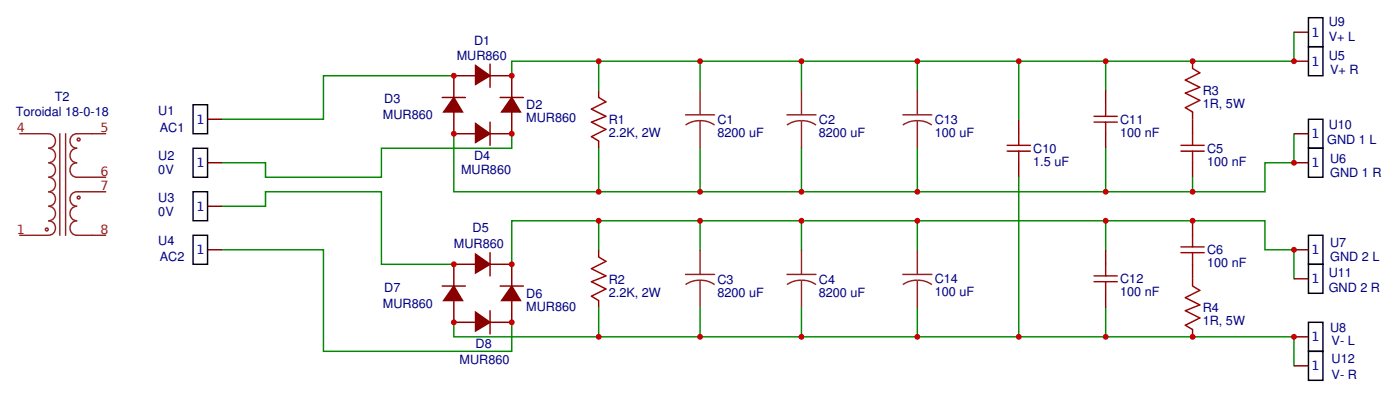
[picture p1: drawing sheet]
<svg xmlns="http://www.w3.org/2000/svg" width="258mm" height="73mm" viewBox="0 0 258 73" stroke-linecap="round" stroke-linejoin="round" font-family="sans-serif">
<g fill="none" stroke="#8d2323" stroke-width=".27">
<path d="M128.9 16.6v4.5M147.6 16.6v4.5M3.5 24.6h5.4a1.33 1.33 0 0 1 1.3 1.3 1.33 1.33 0 0 1-1.3 1.4 1.33 1.33 0 0 1 1.3 1.3 1.33 1.33 0 0 1-1.3 1.3 1.33 1.33 0 0 1 1.3 1.4 1.33 1.33 0 0 1-1.3 1.3 1.33 1.33 0 0 1 1.3 1.3 1.33 1.33 0 0 1-1.3 1.4 1.33 1.33 0 0 1 1.3 1.3 1.33 1.33 0 0 1-1.3 1.3 1.33 1.33 0 0 1 1.3 1.4 1.33 1.33 0 0 1-1.3 1.3 1.33 1.33 0 0 1 1.3 1.3 1.33 1.33 0 0 1-1.3 1.4h-5.4M11 24.6v18.7M12.1 24.6v18.7M19.5 35.3h-5.3a1.33 1.33 0 0 0-1.3 1.3 1.33 1.33 0 0 0 1.3 1.3 1.33 1.33 0 0 0-1.3 1.4 1.33 1.33 0 0 0 1.3 1.3 1.33 1.33 0 0 0-1.3 1.3 1.33 1.33 0 0 0 1.3 1.4h5.3M19.5 24.6h-5.3a1.33 1.33 0 0 0-1.3 1.3 1.33 1.33 0 0 0 1.3 1.4 1.33 1.33 0 0 0-1.3 1.3 1.33 1.33 0 0 0 1.3 1.3 1.33 1.33 0 0 0-1.3 1.4 1.33 1.33 0 0 0 1.3 1.3h5.3M126.2 21.1h5.4M128.9 22.2l1.4 .2 1.3 .6M128.9 22.2l-1.4 .2-1.3 .6M128.9 22.2v5.1M144.9 21.1h5.3"/>
<path d="M147.6 22.2l1.4 .2 1.2 .6M147.6 22.2l-1.4 .2-1.3 .6M147.6 22.2v5.1M126.2 50.5h5.4M128.9 51.5l1.4 .2 1.3 .6M128.9 51.5l-1.4 .2-1.3 .6M128.9 45.9v4.6M128.9 51.5v5.1M144.9 50.5h5.3M147.6 51.5l1.4 .2 1.2 .6M147.6 51.5l-1.4 .2-1.3 .6M147.6 45.9v4.6"/>
<path d="M147.6 51.5v5.1"/>
<circle cx="14.5" cy="25.7" r=".27"/>
<circle cx="14.5" cy="36.3" r=".27"/>
<circle cx="8.6" cy="42.2" r=".27"/>
</g>
<path d="M110.2 17.9l1.4 .8-2.7 1.4 2.7 1.3-2.7 1.1 2.7 1.3-2.7 1.3 1.3 .8M219.6 12.6l1.3 .8-2.7 1.3 2.7 1.4-2.7 1 2.7 1.4-2.7 1.3 1.4 .8M217.4 27.8h4.3M217.4 26.7h4.3M219.6 24.6v2.1M219.6 27.8v2.1M110.2 47.3l1.4 .8-2.7 1.3 2.7 1.3-2.7 1.1 2.7 1.3-2.7 1.4 1.3 .8M217.4 46.5h4.3M217.4 45.4h4.3M219.6 52.6l1.3 .8-2.7 1.3 2.7 1.4-2.7 1 2.7 1.4-2.7 1.3 1.4 .8M219.6 43.3v2.1M219.6 46.5v2.1" fill="none" stroke="#a00000" stroke-width=".27"/>
<path d="M110.2 16.6v1.3M219.6 11.3v1.3M110.2 25.9v1.4M219.6 20.6v4M219.6 29.9v2.7M110.2 45.9v1.4M110.2 55.3v1.3M219.6 40.6v2.7M219.6 48.6v4M219.6 60.6v1.3" fill="none" stroke="#800" stroke-width=".27"/>
<path d="M83.6 13.9h-24v8h-18.7M110.2 11.3v5.3M40.9 37.9h8v-2.6h21.3v13.3h13.4M83.6 24.6v10.7h136v-2.7M94.2 24.6v2.7h-24v5.3h-21.3v-2.7h-8M110.2 27.3v8M40.9 45.9h18.7v18.7h34.6v-5.3M94.2 48.6v-8h138.7v5.3h5.3v5.4" fill="none" stroke="#080" stroke-width=".27"/>
<circle cx="110.2" cy="35.3" r=".53" fill="#c00"/>
<path d="M128.9 27.3v8" fill="none" stroke="#080" stroke-width=".27"/>
<circle cx="128.9" cy="35.3" r=".53" fill="#c00"/>
<path d="M128.9 11.3v5.3M147.6 11.3v5.3M147.6 27.3v8" fill="none" stroke="#080" stroke-width=".27"/>
<circle cx="147.6" cy="35.3" r=".53" fill="#c00"/>
<path d="M238.2 5.9v5.4h-144v2.6M238.2 24.6v5.3h-5.3v5.4h-13.3M83.6 59.3v2.6h154.6v5.4M110.2 40.6v5.3M110.2 56.6v5.3M128.9 40.6v5.3M128.9 56.6v5.3M147.6 40.6v5.3M147.6 56.6v5.3" fill="none" stroke="#080" stroke-width=".27"/>
<circle cx="219.6" cy="35.3" r=".53" fill="#c00"/>
<path d="M35.6 19.3h2.6v5.3h-2.6zM240.9 8.6h2.7v5.3h-2.7zM35.6 27.3h2.6v5.3h-2.6zM35.6 35.3h2.6v5.3h-2.6zM240.9 27.3h2.7v5.3h-2.7zM35.6 43.3h2.6v5.3h-2.6zM240.9 43.3h2.7v5.3h-2.7zM240.9 59.3h2.7v5.3h-2.7z" fill="none" stroke="#000" stroke-width=".27"/>
<path d="M238.2 11.3h2.7M38.2 21.9h2.7M38.2 29.9h2.7M38.2 37.9h2.7M238.2 29.9h2.7M38.2 45.9h2.7M238.2 45.9h2.7M238.2 61.9h2.7" fill="none" stroke="#800" stroke-width=".27"/>
<g fill="#c00">
<circle cx="147.6" cy="40.6" r=".53"/>
<circle cx="128.9" cy="40.6" r=".53"/>
<circle cx="110.2" cy="40.6" r=".53"/>
</g>
<path d="M240.9 3.3h2.7v5.3h-2.7zM240.9 21.9h2.7v5.4h-2.7zM240.9 48.6h2.7v5.3h-2.7zM240.9 64.6h2.7v5.3h-2.7z" fill="none" stroke="#000" stroke-width=".27"/>
<path d="M238.2 5.9h2.7M238.2 24.6h2.7M238.2 51.3h2.7M238.2 67.3h2.7" fill="none" stroke="#800" stroke-width=".27"/>
<g fill="#c00">
<circle cx="238.2" cy="11.3" r=".53"/>
<circle cx="238.2" cy="29.9" r=".53"/>
</g>
<path d="M203.6 11.3v5.3M203.6 27.3v8M203.6 40.6v5.3" fill="none" stroke="#080" stroke-width=".27"/>
<circle cx="203.6" cy="40.6" r=".53" fill="#c00"/>
<path d="M168.9 40.6v5.3M168.9 56.6v5.3M203.6 56.6v5.3" fill="none" stroke="#080" stroke-width=".27"/>
<circle cx="168.9" cy="40.6" r=".53" fill="#c00"/>
<path d="M168.9 27.3v8" fill="none" stroke="#080" stroke-width=".27"/>
<circle cx="168.9" cy="35.3" r=".53" fill="#c00"/>
<path d="M168.9 11.3v5.3" fill="none" stroke="#080" stroke-width=".27"/>
<path d="M203.6 19.3v2.1M201.4 22.5h4.3M201.4 21.4h4.3M203.6 22.5v2.1M201.4 51.8h4.3M201.4 50.7h4.3M203.6 48.6v2.1M203.6 51.8v2.1" fill="none" stroke="#a00000" stroke-width=".27"/>
<path d="M203.6 16.6v2.7M203.6 24.6v2.7M203.6 45.9v2.7M203.6 53.9v2.7" fill="none" stroke="#800" stroke-width=".27"/>
<path d="M168.9 16.6v4.5M166.2 21.1h5.4M168.9 22.2l1.4 .2 1.3 .6M168.9 22.2l-1.4 .2-1.3 .6M168.9 22.2v5.1M166.2 50.5h5.4M168.9 51.5l1.4 .2 1.3 .6M168.9 51.5l-1.4 .2-1.3 .6M168.9 45.9v4.6M168.9 51.5v5.1" fill="none" stroke="#8d2323" stroke-width=".27"/>
<g fill="#c00">
<circle cx="110.2" cy="11.3" r=".53"/>
<circle cx="128.9" cy="11.3" r=".53"/>
<circle cx="147.6" cy="11.3" r=".53"/>
<circle cx="203.6" cy="11.3" r=".53"/>
<circle cx="168.9" cy="11.3" r=".53"/>
<circle cx="147.6" cy="61.9" r=".53"/>
<circle cx="128.9" cy="61.9" r=".53"/>
<circle cx="110.2" cy="61.9" r=".53"/>
<circle cx="203.6" cy="61.9" r=".53"/>
<circle cx="168.9" cy="61.9" r=".53"/>
<circle cx="219.6" cy="11.3" r=".53"/>
<circle cx="219.6" cy="61.9" r=".53"/>
<circle cx="219.6" cy="40.6" r=".53"/>
<circle cx="203.6" cy="35.3" r=".53"/>
</g>
<path d="M185.4 27.8h4.3M185.4 26.7h4.3M187.6 24.6v2.1M187.6 27.8v2.1" fill="none" stroke="#a00000" stroke-width=".27"/>
<path d="M187.6 21.9v2.7M187.6 29.9v2.7" fill="none" stroke="#800" stroke-width=".27"/>
<path d="M187.6 11.3v10.6" fill="none" stroke="#080" stroke-width=".27"/>
<circle cx="187.6" cy="11.3" r=".53" fill="#c00"/>
<path d="M187.6 32.6v29.3" fill="none" stroke="#080" stroke-width=".27"/>
<circle cx="187.6" cy="61.9" r=".53" fill="#c00"/>
<g fill="none" stroke="#800" stroke-width=".27">
<path d="M81.4 17.9h4.3M87.6 13.9h-4v4M90.2 13.9h4v4M90.2 11.8v4.3M92.1 17.9h4.3M83.6 20.6v4h4M90.2 22.5v4.2M94.2 20.6v4h-4M81.4 52.6h4.3M83.6 55.3v4h4M87.6 48.6h-4v4M90.2 46.5v4.2"/>
<path d="M90.2 57.1v4.3M90.2 48.6h4v4M92.1 52.6h4.3M94.2 55.3v4h-4"/>
</g>
<g fill="#800" stroke="#800" stroke-width=".27">
<path d="M87.6 12.1l2.6 1.8-2.6 1.6z"/>
<path d="M94.2 17.9l1.6 2.7h-3.4z"/>
<path d="M83.6 17.9l1.6 2.7h-3.5z"/>
<path d="M87.6 22.7l2.6 1.9-2.6 1.6z"/>
<path d="M87.6 46.7l2.6 1.9-2.6 1.6z"/>
<path d="M94.2 52.6l1.6 2.7h-3.4z"/>
<path d="M83.6 52.6l1.6 2.7h-3.5z"/>
<path d="M87.6 57.4l2.6 1.9-2.6 1.6z"/>
</g>
<g fill="#c00">
<circle cx="94.2" cy="24.6" r=".53"/>
<circle cx="83.6" cy="13.9" r=".53"/>
<circle cx="94.2" cy="59.3" r=".53"/>
<circle cx="83.6" cy="48.6" r=".53"/>
<circle cx="94.2" cy="13.9" r=".53"/>
<circle cx="83.6" cy="24.6" r=".53"/>
<circle cx="94.2" cy="48.6" r=".53"/>
<circle cx="83.6" cy="59.3" r=".53"/>
<circle cx="238.2" cy="45.9" r=".53"/>
<circle cx="238.2" cy="61.9" r=".53"/>
</g>
<g font-size="2.3" fill="#000080">
<text x="244.6" y="4.9">U9</text>
<text x="84.1" y="11">MUR860</text>
<text x="87.3" y="8.3">D1</text>
<text x="244.6" y="7.5">V+ L</text>
<text x="244.6" y="11.1">U5</text>
<text x="221.4" y="17.4">R3</text>
<text x="244.9" y="13.6">V+ R</text>
<text x="2.9" y="21.3">Toroidal 18-0-18</text>
<text x="10.1" y="18.6">T2</text>
<text x="29.2" y="21.1">U1</text>
<text x="70.5" y="21.9">MUR860</text>
<text x="70.8" y="19">D3</text>
<text x="96.9" y="22.5">MUR860</text>
<text x="96.9" y="20.1">D2</text>
<text x="112.1" y="22.8">R1</text>
<text x="132.1" y="22.8">C1</text>
<text x="150.8" y="22.8">C2</text>
<text x="172.1" y="22.7">C13</text>
<text x="206.2" y="22.7">C11</text>
<text x="221.4" y="19.8">1R, 5W</text>
<text x="244.6" y="23.8">U10</text>
<text x="29.2" y="29.4">U2</text>
<text x="29.4" y="24.3">AC1</text>
<text x="87.3" y="29.4">D4</text>
<text x="112.1" y="25.2">2.2K, 2W</text>
<text x="132.1" y="25.2">8200 uF</text>
<text x="150.8" y="25.2">8200 uF</text>
<text x="172.1" y="25.1">100 uF</text>
<text x="190.2" y="28.1">C10</text>
<text x="206.2" y="25.1">100 nF</text>
<text x="222.2" y="28.1">C5</text>
<text x="244.4" y="26.5">GND 1 L</text>
<text x="29.2" y="32.1">0V</text>
<text x="84.9" y="32.1">MUR860</text>
<text x="190.2" y="30.5">1.5 uF</text>
<text x="222.2" y="30.5">100 nF</text>
<text x="244.9" y="32.5">GND 1 R</text>
<text x="244.9" y="30">U6</text>
<text x="29.2" y="39.8">0V</text>
<text x="29.2" y="37.1">U3</text>
<text x="29.2" y="45.1">U4</text>
<text x="83.6" y="45.7">MUR860</text>
<text x="87" y="42.7">D5</text>
<text x="222.2" y="46.7">C6</text>
<text x="244.9" y="48">GND 2 L</text>
<text x="244.9" y="45.5">U7</text>
<text x="29.4" y="48.1">AC2</text>
<text x="70.8" y="53.7">D7</text>
<text x="112.1" y="52.1">R2</text>
<text x="132.1" y="52.1">C3</text>
<text x="150.8" y="52.1">C4</text>
<text x="172.1" y="52.1">C14</text>
<text x="206.2" y="52.1">C12</text>
<text x="222.2" y="49.1">100 nF</text>
<text x="244.6" y="53.7">GND 2 R</text>
<text x="244.6" y="51">U11</text>
<text x="70.5" y="56.6">MUR860</text>
<text x="96.9" y="57.1">MUR860</text>
<text x="96.9" y="54.7">D6</text>
<text x="112.1" y="54.5">2.2K, 2W</text>
<text x="132.1" y="54.5">8200 uF</text>
<text x="150.8" y="54.5">8200 uF</text>
<text x="172.1" y="54.5">100 uF</text>
<text x="206.2" y="54.5">100 nF</text>
<text x="221.4" y="59.8">1R, 5W</text>
<text x="221.4" y="57.4">R4</text>
<text x="87.6" y="64.1">D8</text>
<text x="244.9" y="61">U8</text>
<text x="245.2" y="63.4">V- L</text>
<text x="84.6" y="67">MUR860</text>
<text x="245.2" y="69.7">V- R</text>
<text x="245.2" y="66.7">U12</text>
</g>
<g font-size="2.3" fill="#00f">
<text x="241.4" y="6.7">1</text>
<text x="241.4" y="12.1">1</text>
<text x="36.2" y="22.7">1</text>
<text x="241.4" y="25.4">1</text>
<text x="36.2" y="30.7">1</text>
<text x="241.4" y="30.7">1</text>
<text x="36.2" y="38.7">1</text>
<text x="36.2" y="46.7">1</text>
<text x="241.4" y="46.7">1</text>
<text x="241.4" y="52.1">1</text>
<text x="241.4" y="62.7">1</text>
<text x="241.4" y="68.1">1</text>
</g>
<g font-size="2.3" fill="#8d2323">
<text x="3.1" y="24.3">4</text>
<text x="18.5" y="24.3">5</text>
<text x="18.5" y="35">7</text>
<text x="18.5" y="32.3">6</text>
<text x="3.1" y="43">1</text>
<text x="18.5" y="43">8</text>
</g>
</svg>
